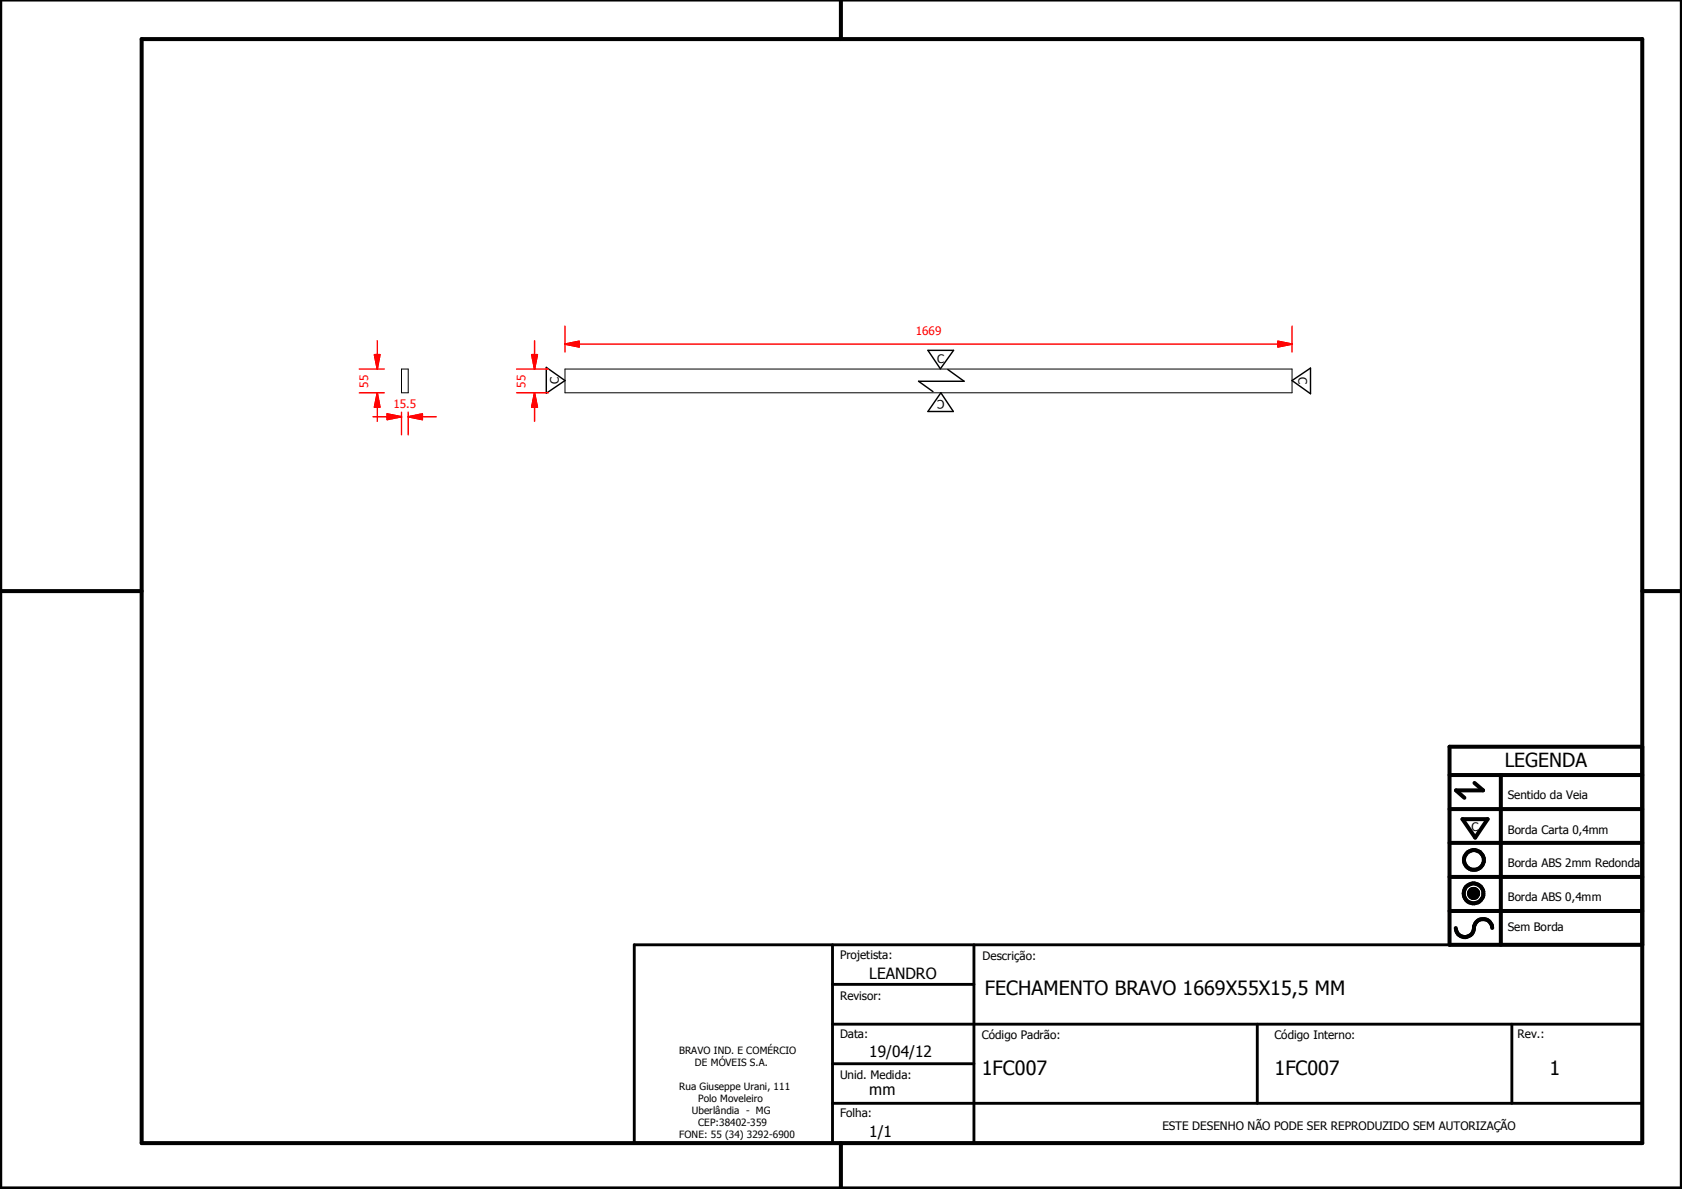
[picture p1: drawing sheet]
<svg xmlns="http://www.w3.org/2000/svg" width="297mm" height="210mm" viewBox="0 0 297 210" stroke-linecap="round" stroke-linejoin="round" font-family="sans-serif">
<g fill="none" stroke="#000" stroke-width=".18">
<path d="M70.9 65.2h1.2v4.1h-1.2zM99.8 65.2h128.4v4.1h-128.4zM259.4 157.6l1.6 .1zM259.4 157.7l1.6 .1zM259.4 157.8l1.6 .1zM259.4 157.9h1.6v.1zM259.4 157.9l1.6 .1h-1.5zM259.4 157.6h1.6zM259.5 158h1.5zM259.5 158l1.4 .1zM259.5 157.5l1.5 .1h-1.6zM259.5 157.5l1.5 .1z"/>
<path d="M259.5 158.1h1.4zM259.5 157.4l1.5 .1h-1.5zM259.5 157.4l1.5 .1zM259.5 158.1l1.4 .1zM259.5 157.3l1.4 .1h-1.4zM259.5 157.3l1.4 .1zM259.6 158.2h1.3zM259.6 158.2h1.2zM259.6 157.2l1.3 .1h-1.4zM259.6 157.2l1.3 .1zM259.6 158.2l1.2 .1zM259.6 157.2h1.3z"/>
<path d="M259.7 158.3h1.1zM259.7 158.3l1 .1zM259.7 157.1l1.1 .1h-1.2zM259.7 157.1l1.1 .1zM259.7 157.1h1.1zM259.8 158.4h.9zM259.8 158.4h.8zM259.8 157.1h1zM259.8 157.1h.9zM259.8 158.4l.8 .1zM259.8 157l.9 .1zM259.8 157h.8z"/>
<path d="M259.9 158.5h.7zM259.9 158.5h.6zM259.9 157h.7zM260 158.5h.5zM260 158.5h.4zM260 157h.6zM260.1 158.5h.3zM260.1 158.5h.2zM260.1 156.9l.4 .1zM260.1 156.9h.3zM260.1 156.9h.2z"/>
</g>
<g fill="#000">
<path d="M259.4 157.6h1.6zM259.5 157.5l1.5 .1h-1.6zM259.5 157.5l1.5 .1zM259.5 157.4l1.5 .1h-1.5zM259.5 157.4l1.5 .1zM259.5 157.3l1.4 .1h-1.4zM259.5 157.3l1.4 .1zM259.6 157.2l1.3 .1h-1.4zM259.6 157.2l1.3 .1zM259.6 157.2h1.3zM259.7 157.1l1.1 .1h-1.2zM259.7 157.1l1.1 .1z"/>
<path d="M259.7 157.1h1.1zM259.8 157.1h1zM259.8 157.1h.9zM259.8 157l.9 .1zM259.8 157h.8zM259.9 157h.7zM260 157h.6zM260.1 156.9l.4 .1zM260.1 156.9h.3zM260.1 156.9h.2zM260.1 158.5h.2zM260 158.5h.4z"/>
<path d="M260.1 158.5h.3zM259.9 158.5h.6zM260 158.5h.5zM259.8 158.4l.8 .1zM259.9 158.5h.7zM259.8 158.4h.8zM259.7 158.3l1 .1zM259.8 158.4h.9zM259.6 158.2l1.2 .1zM259.7 158.3h1.1zM259.6 158.2h1.2zM259.5 158.1l1.4 .1z"/>
<path d="M259.6 158.2h1.3zM259.5 158l1.4 .1zM259.5 158.1h1.4zM259.4 157.9l1.6 .1h-1.5zM259.5 158h1.5zM259.4 157.6l1.6 .1zM259.4 157.7l1.6 .1zM259.4 157.8l1.6 .1zM259.4 157.9h1.6v.1z"/>
</g>
<g fill="none" stroke="#000" stroke-width=".71">
<path d="M148.5 0v6.9M297 -.1v209.9h-297v-209.9M25 6.9h265v194.9h-265zM0 104.4h25M290 104.4h7M256 136.8h34M260.4 138.2l1.5 1.3h-4.8l1.5 1.3M265 136.8v30M290 131.8h-34v35h34M256 154.8h34M256 148.8h34M256 142.8h34"/>
<path d="M258.3 144.6h4.4l-2.2 3.3zM256 160.8h34M257.1 163.8a1.62 1.62 0 0 0 1.8 1.6 1.62 1.62 0 0 0 1.4-1.9 1.63 1.63 0 0 1 1.7-1.2 1.63 1.63 0 0 1 1.5 1.5M148.5 201.8v8"/>
<circle cx="260.2" cy="157.7" r="1.76"/>
<circle cx="260.2" cy="157.7" r=".82"/>
<circle cx="260.3" cy="151.8" r="1.76"/>
</g>
<path d="M112 166.8h178v35h-178zM147 173.8h25M147 166.8v35M172 166.8v35M147 194.8h143M147 180.8h143M147 187.8h25M222 180.8v14M267 180.8v14" fill="none" stroke="#000" stroke-width=".51"/>
<path d="M96.5 64.9l3.3 2.3-3.3 2.2zM163.9 61.8h4.5l-2.3 3.3zM166.2 69.3l2.2 3.3h-4.5zM228.2 67.2l3.2-2.2v4.5z" fill="none" stroke="#000" stroke-width=".25"/>
<path d="M99.8 60.7h2.5" fill="none" stroke="#f00" stroke-width=".25"/>
<path d="M99.8 60.7l2.5-.5v1.1z" fill="#f00"/>
<path d="M99.8 60.7l2.5-.5v1.1zM225.7 60.7h2.5" fill="none" stroke="#f00" stroke-width=".25"/>
<path d="M225.7 60.2l2.5 .5-2.5 .6z" fill="#f00"/>
<path d="M99.8 57.6v4.5M228.2 57.6v4.5M94.4 69.3v2.6M102.3 60.7h123.4M225.7 60.2l2.5 .5-2.5 .6z" fill="none" stroke="#f00" stroke-width=".25"/>
<path d="M94.4 69.3l.5 2.6h-1z" fill="#f00"/>
<path d="M94.4 69.3l.5 2.6h-1zM94.4 62.6v2.6" fill="none" stroke="#f00" stroke-width=".25"/>
<path d="M93.9 62.6h1l-.5 2.6z" fill="#f00"/>
<path d="M68.4 73.6h2.5M91.2 69.3h5.6M91.2 65.2h5.6M93.9 62.6h1l-.5 2.6zM94.4 60.2v2.4M94.4 71.9v2.5" fill="none" stroke="#f00" stroke-width=".25"/>
<path d="M68.4 73.1l2.5 .5-2.5 .5z" fill="#f00"/>
<path d="M68.4 73.1l2.5 .5-2.5 .5zM72.1 73.6h2.5" fill="none" stroke="#f00" stroke-width=".25"/>
<path d="M72.1 73.6l2.5-.5v1z" fill="#f00"/>
<path d="M65.9 73.6h2.5M66.6 69.3v2.6M70.9 72.8v4M72.1 73.6l2.5-.5v1zM72.1 72.8v4M74.6 73.6h2.4" fill="none" stroke="#f00" stroke-width=".25"/>
<path d="M66.6 69.3l.5 2.6h-1z" fill="#f00"/>
<path d="M66.6 69.3l.5 2.6h-1zM66.6 62.6v2.6" fill="none" stroke="#f00" stroke-width=".25"/>
<path d="M66.1 62.6h1l-.5 2.6z" fill="#f00"/>
<path d="M63.5 69.3h4.4M63.5 65.2h4.4M66.1 62.6h1l-.5 2.6zM66.6 60.2v2.4M66.6 71.9v2.5" fill="none" stroke="#f00" stroke-width=".25"/>
<path d="M167.4 65.2l2.9 2.1h-8.1l2.6 1.8" fill="none" stroke="#000" stroke-width=".25"/>
<g font-size="3.5">
<text x="173.9" y="175.7">FECHAMENTO BRAVO 1669X55X15,5 MM</text>
<text x="173.4" y="189.7">1FC007</text>
<text x="225.1" y="189.7">1FC007</text>
<text x="273.6" y="189.7">1</text>
</g>
<text font-size="3.4" x="265.7" y="135.4">LEGENDA</text>
<g font-size="2.7">
<text x="153.5" y="172.8">LEANDRO</text>
<text x="153.5" y="186.6">19/04/12</text>
<text x="153.5" y="193.4">mm</text>
<text x="153.5" y="200.8">1/1</text>
</g>
<g font-size="2.1" fill="#f00">
<text x="161.8" y="59.1">1669</text>
<text x="65" y="68.4" transform="rotate(-90 65 68.4)">55</text>
<text x="69.5" y="72">15.5</text>
<text x="92.8" y="68.4" transform="rotate(-90 92.8 68.4)">55</text>
</g>
<g font-size="2.1">
<text x="165.5" y="64">C</text>
<text x="98.7" y="67.9" transform="rotate(-90 98.7 67.9)">C</text>
<text x="166.8" y="70.5" transform="rotate(180 166.8 70.5)">C</text>
<text x="229.3" y="66.6" transform="rotate(90 229.3 66.6)">C</text>
<text x="266.3" y="141.1">Sentido da Veia</text>
<text x="259.8" y="146.7">C</text>
<text x="266.3" y="147.2">Borda Carta 0,4mm</text>
<text x="266.3" y="153.1">Borda ABS 2mm Redonda</text>
<text x="266.3" y="159">Borda ABS 0,4mm</text>
<text x="266.3" y="164.4">Sem Borda</text>
<text x="148.4" y="169.3">Projetista:</text>
<text x="173.5" y="169.5">Descrição:</text>
<text x="148.4" y="176.6">Revisor:</text>
<text x="148.4" y="183.2">Data:</text>
<text x="173.4" y="183.3">Código Padrão:</text>
<text x="225.1" y="183.3">Código Interno:</text>
<text x="268" y="183.2">Rev.:</text>
<text x="148.4" y="190.5">Unid. Medida:</text>
<text x="148.4" y="197.2">Folha:</text>
<text x="205.3" y="199.5">ESTE DESENHO NÃO PODE SER REPRODUZIDO SEM AUTORIZAÇÃO</text>
</g>
<g font-size="1.8">
<text x="119.9" y="186">BRAVO IND. E COMÉRCIO</text>
<text x="122.7" y="188.1">DE MÓVEIS S.A.</text>
<text x="119.9" y="192.4">Rua Giuseppe Urani, 111</text>
<text x="122.2" y="196.7">Uberlândia - MG</text>
<text x="123.3" y="194.6">Polo Moveleiro</text>
<text x="119.9" y="201">FONE: 55 (34) 3292-6900</text>
<text x="123.3" y="198.8">CEP:38402-359</text>
</g>
</svg>
